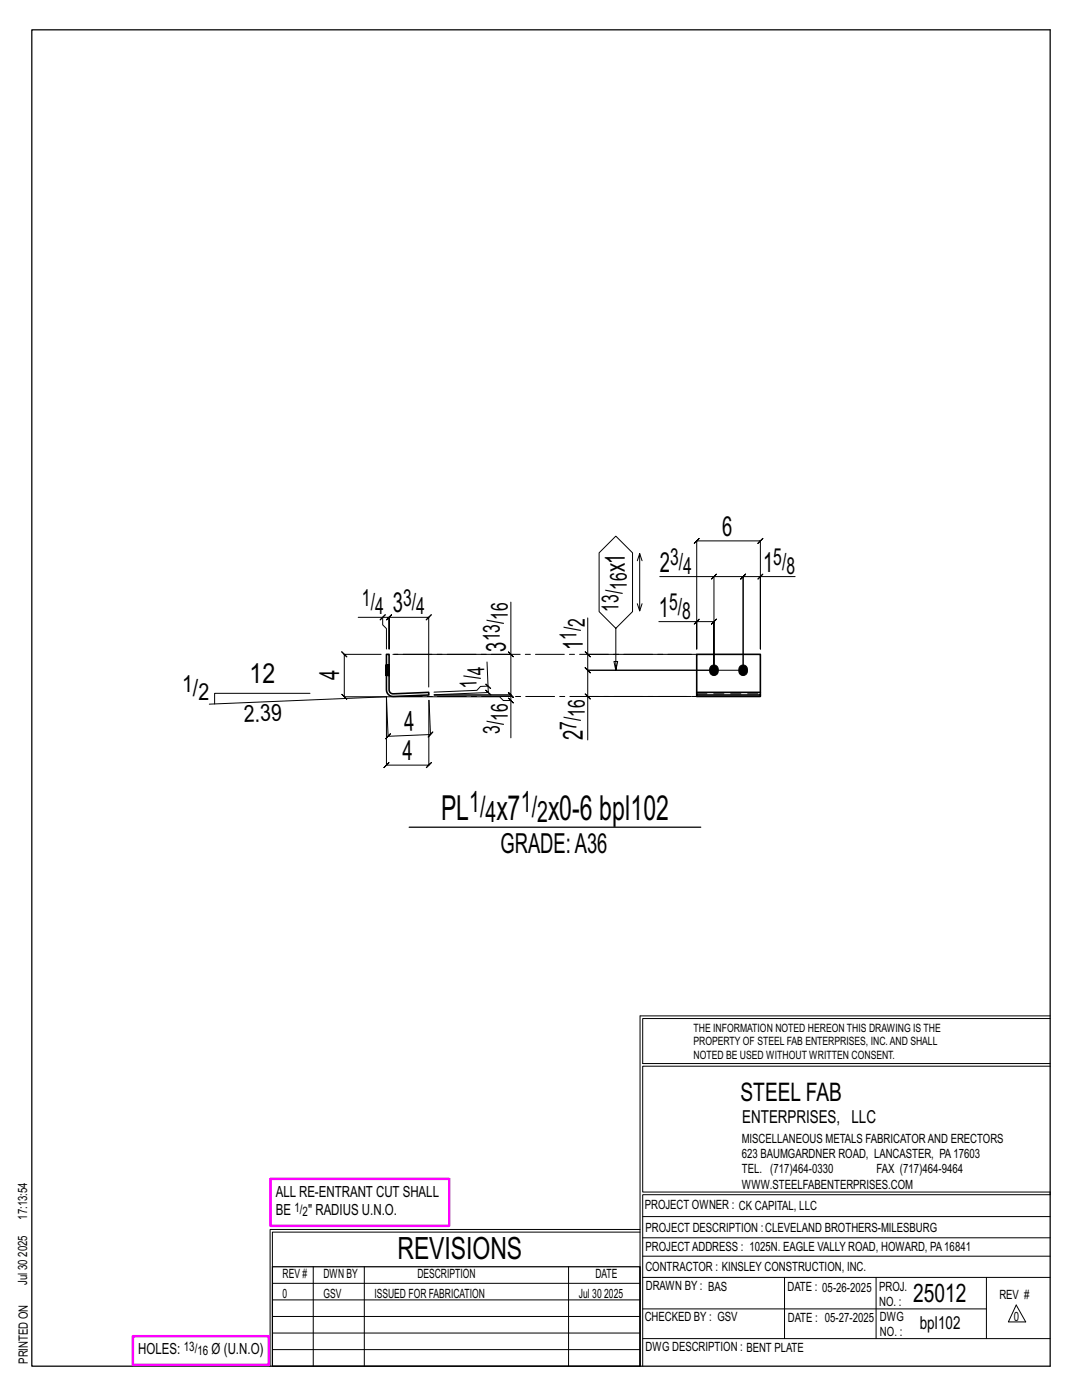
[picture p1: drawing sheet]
<svg xmlns="http://www.w3.org/2000/svg" width="216mm" height="279mm" viewBox="0 0 216 279" stroke-linecap="round" stroke-linejoin="round" font-family="sans-serif">
<g fill="none" stroke="#000" stroke-width=".2">
<path d="M127.2 111.9l.4-1.4v11.4M127.6 110.5l.5 1.4M131.7 115.1h10.8v18.7v-9.7l.5-.5-1 1 .5-.5h-3.5M142.5 115.1l-.5 .5 1-1zM142.5 115.1h5.8l-.5 .5 1-1-.5 .5v18.7M151.7 115.1h-3.4l.5-.5-1 1 .5-.5v18.7M152.2 114.6l-1 1zM158.7 115.1h-7v14.4v-21.6l.5-.5-1 1 .5-.5h-12.7l.5-.5-1 1 .5-.5v21.6v-5.4h-7.5M61.9 138.4h-19.1v2.1M71.5 123.2h4.9v1.5l.7 .7v4.1M76.1 130.6h-7.4l-.5-.5 1 1-.5-.5v8.5l-.5-.5 1 1-.5-.5h8.4v13.6l-.5 .5 1-1-.5 .5h8.5l-.5 .5 1-1-.5 .5v-12.9M76.4 123.2l.5-.5-1 1z"/>
<path d="M76.4 123.2h1.2l-.5 .5 1-1-.5 .5v6.3v-6.3l-.5 .5 1-1-.5 .5h7.9l-.5 .5 1-1-.5 .5v13.9M77.1 139.1l-35.3 1.4M85.6 139.8l.3 6.8 .5-.5-1 1 .5-.5-8.5 .3 .5-.5-.9 1.1 .4-.6-.3-7.8h22.6l.7 .7h1.5v7.5M86.6 138.7h15.3l-.5-.5 1 1-.5-.5v1.1M96.9 136.5l1 .9zM97.2 132.1l.2 4.8-1.5 .1-.7 .8-8.6 .3M97.4 136.9v1.3l-.5-.5 1.1 1-.6-.5-10.8 .5M101.4 139.3l1 1zM101.4 130.1l1 1zM101.9 120.2v10.4h-23.2M101.9 130.6v8.1l-.5-.5 1 1-.5-.5h-15.3M116.8 130.1l1 1z"/>
<path d="M116.8 138.5l1 1zM117.3 123.3v7.3h20.7M117.3 130.6v3.2l-.5-.5 1 1-.5-.5h31M122.9 125.4l-3.4-3.3v-11.8l3.4-3.3 3.3 3.3v11.8l-3.3 3.3v8.4l-.4-1.8h.8l-.4 1.8M127.2 120.5l.4 1.4 .5-1.4M138 139h-20.7v8.7M138.5 124.6l1-1zM142.5 133.8h-25.2l-.5-.5 1 1-.5-.5v5.2M127.7 202.7v70M127.7 202.7h81.8M209.5 203.3h-81.3v9h81.3M209.5 212.8h-81.3v25.1h81.3v.5h-81.3v34.3"/>
<path d="M54.4 259.4h73.3M54.4 256.1h73.3M62.5 252.8v19.9M72.7 252.8v19.9M113.4 252.8v19.9M127.7 245.4h-73.8v27.3M127.7 245.9h-73.3v6.9M128.2 242.8h81.3M128.2 254.9h81.3M128.2 250.7h81.3M128.2 247h81.3M156.5 254.9v12.2"/>
<path d="M174.8 254.9v12.2M196.8 254.9v12.2M54.4 269.3h73.3M54.4 266h73.3M54.4 262.7h73.3M128.2 261.2h68.6M128.2 267.1h81.3M202.8 260.4l1.9 3.4h-3.5z"/>
</g>
<path d="M6.3 6h203.2v266.7h-203.2zM81.6 165.1h58.2M54.4 252.8h73.3v19.9h-73.3z" fill="none" stroke="#000" stroke-width=".25"/>
<path d="M54 235.3h35.6v9.3h-35.6zM26.5 266.7h27.1v5.7h-27.1z" fill="none" stroke="#f0f" stroke-width=".5"/>
<path d="M141.9 133a.91 .91 0 0 1 1.1-.1 .91 .91 0 0 1 .3 1.1 .9 .9 0 0 1-1.1 .8 .9 .9 0 0 1-.6-1.2zM147.7 133a.91 .91 0 0 1 1.1-.1 .91 .91 0 0 1 .3 1.1 .9 .9 0 0 1-1.1 .8 .9 .9 0 0 1-.6-1.2z" fill="#000" stroke="#000" stroke-width=".2"/>
<g fill="none" stroke="#000" stroke-width=".32">
<path d="M77.1 132.7v2.1zM77.1 130.6h.5v7.1l.3 .5 .6 .3 7-.3 .1 .5-7.1 .3a1.32 1.32 0 0 1-1.4-1.3zM77.6 132.8v.2zM77.6 133v.2zM77.6 133.2v.4zM77.6 133.6v.4zM77.6 134v.3zM77.6 134.3v.3zM77.6 134.6v.2zM77.6 134.8h.1M77.6 132.7h.1M139 138.2h12.7v.5h-12.7z"/>
<path d="M139 138.2v-7.6h12.7v7.6M139 138.7v.3h12.7v-.3"/>
</g>
<g fill="none" stroke="#000" stroke-width=".2" stroke-dasharray="2 1.4">
<path d="M77.1 133.2h.5v.4h-.5zM77.1 133h.5v.2h-.5zM77.1 132.8h.5v.2h-.5zM77.1 132.7l.5 .1zM77.1 134.6h.5v.2h-.5zM77.1 134.3h.5v.3h-.5zM77.1 134h.5v.3h-.5zM77.1 133.6h.5v.4h-.5zM77.1 132.8h.5zM77.1 133h.5zM77.1 133.2h.5zM77.1 133.6h.5z"/>
<path d="M77.1 134h.5zM77.1 134.3h.5zM77.1 134.6h.5zM77.1 134.8h.5zM77.1 134.8h.5M77.6 132.7h-.5M77.6 134.8h-.5h.5M139 138.5h12.7"/>
</g>
<path d="M78.5 139h60.5M139 130.6h-61.4" fill="none" stroke="#000" stroke-width=".2" stroke-dasharray="5.8 1 1 1"/>
<g font-size="6.9">
<text x="88" y="163.6">PL</text>
<text x="99.1" y="163.6">x7</text>
<text x="109.4" y="163.6">x0-6 bpl102</text>
</g>
<text font-size="6.1" x="79.3" y="251.3">REVISIONS</text>
<g font-size="5.9">
<text x="93.6" y="162">1/</text>
<text x="96.9" y="164.1">4</text>
<text x="103.9" y="162">1/</text>
<text x="107.2" y="164.1">2</text>
</g>
<g font-size="5.5">
<text x="144.1" y="107">6</text>
<text x="124.7" y="114.2" transform="rotate(-90 124.7 114.2)">x1</text>
<text x="131.7" y="114.1">2</text>
<text x="152.3" y="114.1">1</text>
<text x="78.4" y="122.2">3</text>
<text x="131.5" y="123.1">1</text>
<text x="100.9" y="130.1" transform="rotate(-90 100.9 130.1)">3</text>
<text x="116.3" y="129.7" transform="rotate(-90 116.3 129.7)">1</text>
<text x="49.8" y="136.3">12</text>
<text x="67.7" y="135.7" transform="rotate(-90 67.7 135.7)">4</text>
<text x="80.7" y="145.8" transform="rotate(-2 80.7 145.8)">4</text>
<text x="116.3" y="147.7" transform="rotate(-90 116.3 147.7)">2</text>
<text x="80.3" y="151.7">4</text>
<text x="99.9" y="170.2">GRADE:A36</text>
</g>
<g font-size="5.1">
<text x="147.8" y="219.8">STEEL FAB</text>
<text x="182.2" y="259.9">25012</text>
</g>
<g font-size="4.7">
<text x="133.7" y="112.8">3/</text>
<text x="154.3" y="112.8">5/</text>
<text x="125.1" y="117.7" transform="rotate(-90 125.1 117.7)">16</text>
<text x="136.3" y="114.5">4</text>
<text x="156.9" y="114.5">8</text>
<text x="72.2" y="121">1/</text>
<text x="74.8" y="122.6">4</text>
<text x="80.4" y="121">3/</text>
<text x="83.1" y="122.6">4</text>
<text x="101.4" y="123.7" transform="rotate(-90 101.4 123.7)">16</text>
<text x="116.7" y="125.1" transform="rotate(-90 116.7 125.1)">2</text>
<text x="123.4" y="122.1" transform="rotate(-90 123.4 122.1)">13/</text>
<text x="133.5" y="121.8">5/</text>
<text x="136.1" y="123.5">8</text>
<text x="99.7" y="128" transform="rotate(-90 99.7 128)">13/</text>
<text x="115" y="127.7" transform="rotate(-90 115 127.7)">1/</text>
<text x="95.2" y="137.3" transform="rotate(-92 95.2 137.3)">1/</text>
<text x="96.7" y="134.6" transform="rotate(-92 96.7 134.6)">4</text>
<text x="36.3" y="138">1/</text>
<text x="39.6" y="139.7">2</text>
<text x="101.4" y="143.9" transform="rotate(-90 101.4 143.9)">16</text>
<text x="116.7" y="143" transform="rotate(-90 116.7 143)">16</text>
<text x="48.7" y="144.1" transform="rotate(-2 48.7 144.1)">2.39</text>
<text x="99.7" y="146.5" transform="rotate(-90 99.7 146.5)">3/</text>
<text x="115" y="145.6" transform="rotate(-90 115 145.6)">7/</text>
</g>
<g font-size="3.6">
<text x="148.1" y="224.1">ENTERPRISES, LLC</text>
<text x="183.5" y="265.2">bpl102</text>
</g>
<g font-size="3.1">
<text x="55" y="238.9">ALL RE-ENTRANT CUT SHALL</text>
<text x="55" y="242.5">BE</text>
<text x="61.5" y="242.5">&quot; RADIUS U.N.O.</text>
<text x="27.6" y="270.2">HOLES:</text>
<text x="42.2" y="270.2">Ø (U.N.O)</text>
</g>
<g font-size="2.6">
<text x="58.8" y="241.8">1/</text>
<text x="60.4" y="242.7">2</text>
<text x="36.7" y="269.6">13/</text>
<text x="39.4" y="270.5">16</text>
</g>
<g font-size="2.5">
<text x="148" y="231.2">623 BAUMGARDNER ROAD, LANCASTER, PA17603</text>
<text x="148" y="228.1">MISCELLANEOUS METALS FABRICATORAND ERECTORS</text>
<text x="148" y="237.2">WWW.STEELFABENTERPRISES.COM</text>
<text x="148" y="234.2">TEL. (717)464-0330</text>
<text x="174.9" y="234.2">FAX (717)464-9464</text>
<text x="5.4" y="243.4" transform="rotate(-90 5.4 243.4)">17:13:54</text>
<text x="128.7" y="241.3">PROJECT OWNER : CK CAPITAL, LLC</text>
<text x="128.8" y="246">PROJECT DESCRIPTION :CLEVELAND BROTHERS-MILESBURG</text>
<text x="5.4" y="250.8" transform="rotate(-90 5.4 250.8)">2025</text>
<text x="128.8" y="249.7">PROJECTADDRESS : 1025N. EAGLE VALLY ROAD, HOWARD, PA16841</text>
<text x="5.4" y="256.5" transform="rotate(-90 5.4 256.5)">Jul 30</text>
<text x="56.4" y="255">REV #</text>
<text x="64.5" y="255">DWN BY</text>
<text x="83.3" y="255">DESCRIPTION</text>
<text x="118.8" y="255">DATE</text>
<text x="128.8" y="253.7">CONTRACTOR : KINSLEY CONSTRUCTION, INC.</text>
<text x="128.9" y="257.5">DRAWN BY : BAS</text>
<text x="157.1" y="257.6">DATE : 05-26-2025</text>
<text x="175.4" y="257.7">PROJ.</text>
<text x="56.4" y="259">0</text>
<text x="64.5" y="259">GSV</text>
<text x="74.7" y="259">ISSUED FOR FABRICATION</text>
<text x="115.5" y="259">Jul 30</text>
<text x="120.6" y="259">2025</text>
<text x="128.6" y="263.7">CHECKED BY : GSV</text>
<text x="157.2" y="263.7">DATE : 05-27-2025</text>
<text x="175.4" y="260.7">NO. :</text>
<text x="175.6" y="263.7">DWG</text>
<text x="199.4" y="259.2">REV #</text>
<text x="202.3" y="263.7">0</text>
<text x="128.8" y="269.7">DWG DESCRIPTION : BENT PLATE</text>
<text x="175.6" y="266.7">NO. :</text>
<text x="5.5" y="272.2" transform="rotate(-90 5.5 272.2)">PRINTED ON</text>
</g>
<g font-size="2.3">
<text x="138.4" y="208.6">PROPERTY OF STEEL FAB ENTERPRISES, INC.AND SHALL</text>
<text x="138.4" y="205.9">THE INFORMATION NOTED HEREON THIS DRAWING IS THE</text>
<text x="138.4" y="211.3">NOTED BE USED WITHOUT WRITTEN CONSENT.</text>
</g>
</svg>
